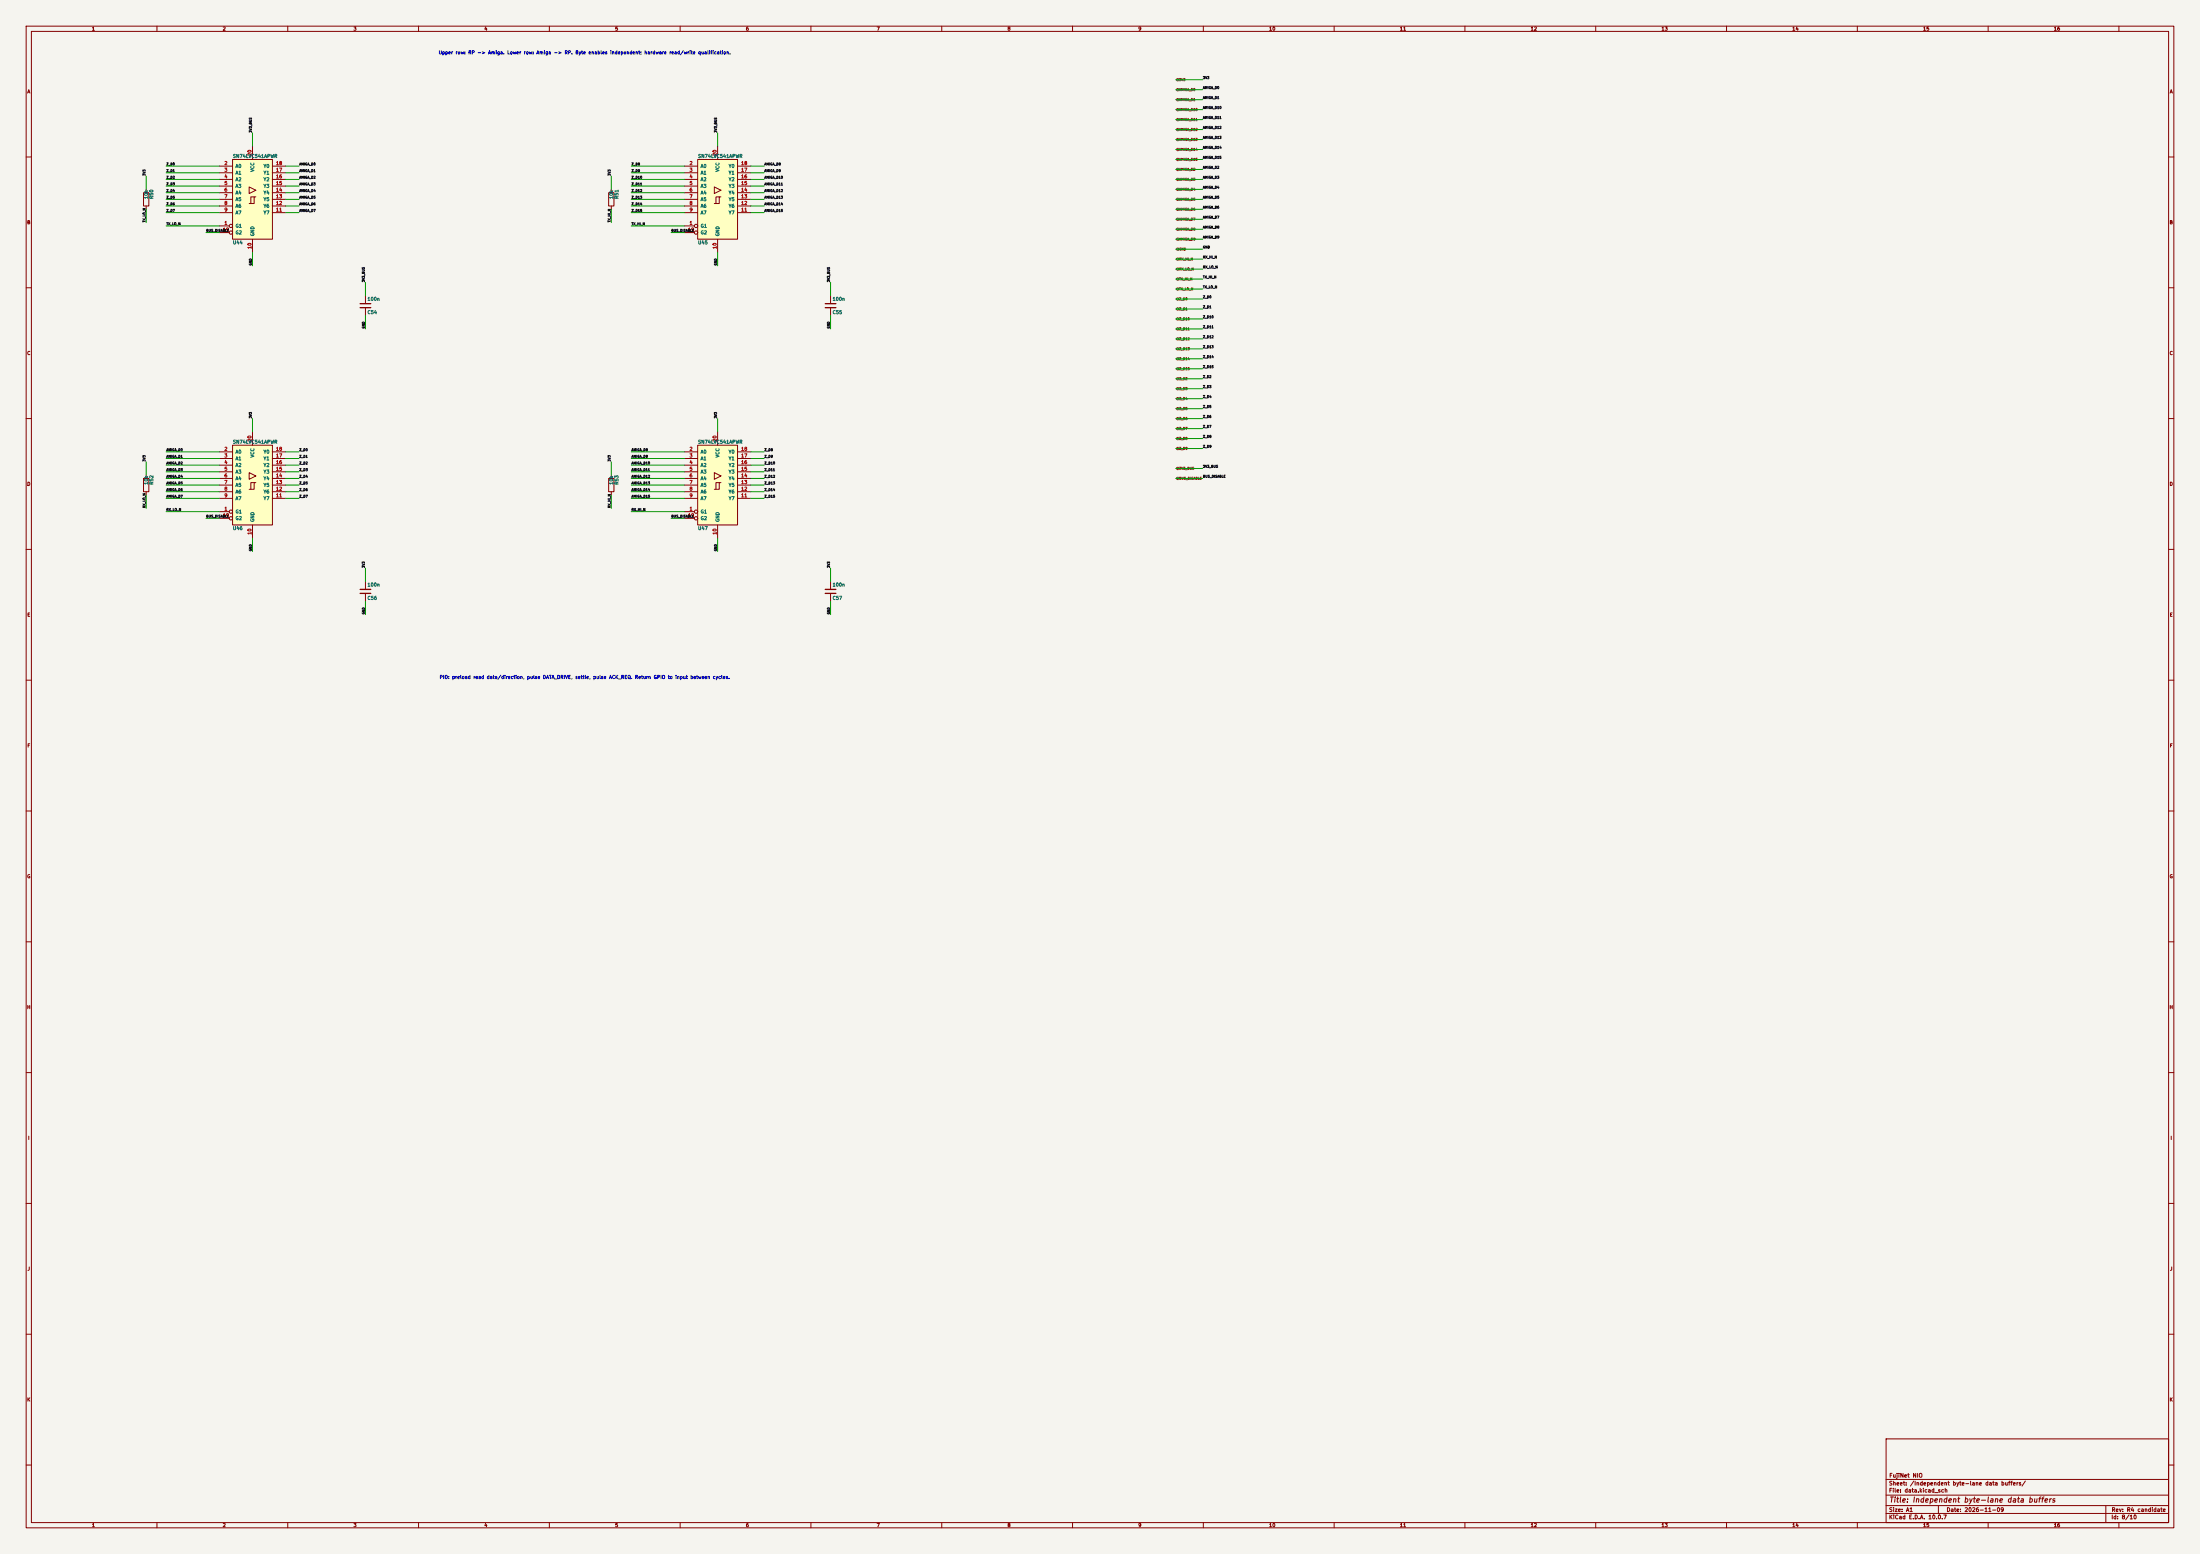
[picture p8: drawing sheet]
(kicad_sch
 (version 20250114)
 (generator "eeschema")
 (generator_version "9.0")
 (paper "A1")
 (title_block
  (title "Independent byte-lane data buffers")
  (date "2026-11-09")
  (rev "R4 candidate")
  (company "FujiNet NIO"))
 (lib_symbols
  (symbol "74xx:74LS541"
   (pin_names
    (offset 1.016)) (exclude_from_sim no) (in_bom yes) (on_board yes)
   (in_pos_files yes)
   (duplicate_pin_numbers_are_jumpers no)
   (property "Reference" "U" (at -7.62 16.51 0) (show_name no) (do_not_autoplace no) (effects (font (size 1.27 1.27))))
   (property "Value" "74LS541" (at -7.62 -16.51 0) (show_name no) (do_not_autoplace no) (effects (font (size 1.27 1.27))))
   (property "Footprint" "" (at 0 0 0) (show_name no) (do_not_autoplace no) (hide yes) (effects (font (size 1.27 1.27))))
   (property "Datasheet" "http://www.ti.com/lit/gpn/sn74LS541" (at 0 0 0) (show_name no) (do_not_autoplace no) (hide yes) (effects (font (size 1.27 1.27))))
   (property "Description" "8-bit Buffer/Line Driver 3-state outputs" (at 0 0 0) (show_name no) (do_not_autoplace no) (hide yes) (effects (font (size 1.27 1.27))))
   (property "ki_locked" "" (at 0 0 0) (show_name no) (do_not_autoplace no) (effects (font (size 1.27 1.27))))
   (symbol "74LS541_1_0"
    (polyline (pts (xy -1.27 -1.6002) (xy 0.635 -1.6002) (xy 0.635 0.9398) (xy 1.27 0.9398)) (stroke (width 0) (type default)) (fill (type none)))
    (polyline (pts (xy -0.635 -1.6002) (xy -0.635 0.9398) (xy 0.635 0.9398)) (stroke (width 0) (type default)) (fill (type none)))
    (polyline (pts (xy 1.27 3.4798) (xy -1.27 4.7498) (xy -1.27 2.2098) (xy 1.27 3.4798)) (stroke (width 0.1524) (type default)) (fill (type none)))
    (pin input inverted (at -12.7 -10.16 0) (length 5.08) (name "G1" (effects (font (size 1.27 1.27)))) (number "1" (effects (font (size 1.27 1.27)))))
    (pin input line (at -12.7 12.7 0) (length 5.08) (name "A0" (effects (font (size 1.27 1.27)))) (number "2" (effects (font (size 1.27 1.27)))))
    (pin input line (at -12.7 10.16 0) (length 5.08) (name "A1" (effects (font (size 1.27 1.27)))) (number "3" (effects (font (size 1.27 1.27)))))
    (pin input line (at -12.7 7.62 0) (length 5.08) (name "A2" (effects (font (size 1.27 1.27)))) (number "4" (effects (font (size 1.27 1.27)))))
    (pin input line (at -12.7 5.08 0) (length 5.08) (name "A3" (effects (font (size 1.27 1.27)))) (number "5" (effects (font (size 1.27 1.27)))))
    (pin input line (at -12.7 2.54 0) (length 5.08) (name "A4" (effects (font (size 1.27 1.27)))) (number "6" (effects (font (size 1.27 1.27)))))
    (pin input line (at -12.7 0 0) (length 5.08) (name "A5" (effects (font (size 1.27 1.27)))) (number "7" (effects (font (size 1.27 1.27)))))
    (pin input line (at -12.7 -2.54 0) (length 5.08) (name "A6" (effects (font (size 1.27 1.27)))) (number "8" (effects (font (size 1.27 1.27)))))
    (pin input line (at -12.7 -5.08 0) (length 5.08) (name "A7" (effects (font (size 1.27 1.27)))) (number "9" (effects (font (size 1.27 1.27)))))
    (pin power_in line (at 0 -20.32 90) (length 5.08) (name "GND" (effects (font (size 1.27 1.27)))) (number "10" (effects (font (size 1.27 1.27)))))
    (pin tri_state line (at 12.7 -5.08 180) (length 5.08) (name "Y7" (effects (font (size 1.27 1.27)))) (number "11" (effects (font (size 1.27 1.27)))))
    (pin tri_state line (at 12.7 -2.54 180) (length 5.08) (name "Y6" (effects (font (size 1.27 1.27)))) (number "12" (effects (font (size 1.27 1.27)))))
    (pin tri_state line (at 12.7 0 180) (length 5.08) (name "Y5" (effects (font (size 1.27 1.27)))) (number "13" (effects (font (size 1.27 1.27)))))
    (pin tri_state line (at 12.7 2.54 180) (length 5.08) (name "Y4" (effects (font (size 1.27 1.27)))) (number "14" (effects (font (size 1.27 1.27)))))
    (pin tri_state line (at 12.7 5.08 180) (length 5.08) (name "Y3" (effects (font (size 1.27 1.27)))) (number "15" (effects (font (size 1.27 1.27)))))
    (pin tri_state line (at 12.7 7.62 180) (length 5.08) (name "Y2" (effects (font (size 1.27 1.27)))) (number "16" (effects (font (size 1.27 1.27)))))
    (pin tri_state line (at 12.7 10.16 180) (length 5.08) (name "Y1" (effects (font (size 1.27 1.27)))) (number "17" (effects (font (size 1.27 1.27)))))
    (pin tri_state line (at 12.7 12.7 180) (length 5.08) (name "Y0" (effects (font (size 1.27 1.27)))) (number "18" (effects (font (size 1.27 1.27)))))
    (pin input inverted (at -12.7 -12.7 0) (length 5.08) (name "G2" (effects (font (size 1.27 1.27)))) (number "19" (effects (font (size 1.27 1.27)))))
    (pin power_in line (at 0 20.32 270) (length 5.08) (name "VCC" (effects (font (size 1.27 1.27)))) (number "20" (effects (font (size 1.27 1.27))))))
   (symbol "74LS541_1_1"
    (rectangle (start -7.62 15.24) (end 7.62 -15.24) (stroke (width 0.254) (type default)) (fill (type background))))
   (embedded_fonts no))
  (symbol "Device:C"
   (pin_numbers (hide yes))
   (pin_names
    (offset 0.254)) (exclude_from_sim no) (in_bom yes) (on_board yes)
   (in_pos_files yes)
   (duplicate_pin_numbers_are_jumpers no)
   (property "Reference" "C" (at 0.635 2.54 0) (show_name no) (do_not_autoplace no) (effects (font (size 1.27 1.27)) (justify left)))
   (property "Value" "C" (at 0.635 -2.54 0) (show_name no) (do_not_autoplace no) (effects (font (size 1.27 1.27)) (justify left)))
   (property "Footprint" "" (at 0.9652 -3.81 0) (show_name no) (do_not_autoplace no) (hide yes) (effects (font (size 1.27 1.27))))
   (property "Datasheet" "" (at 0 0 0) (show_name no) (do_not_autoplace no) (hide yes) (effects (font (size 1.27 1.27))))
   (property "Description" "Unpolarized capacitor" (at 0 0 0) (show_name no) (do_not_autoplace no) (hide yes) (effects (font (size 1.27 1.27))))
   (symbol "C_0_1"
    (polyline (pts (xy -2.032 0.762) (xy 2.032 0.762)) (stroke (width 0.508) (type default)) (fill (type none)))
    (polyline (pts (xy -2.032 -0.762) (xy 2.032 -0.762)) (stroke (width 0.508) (type default)) (fill (type none))))
   (symbol "C_1_1"
    (pin passive line (at 0 3.81 270) (length 2.794) (name "" (effects (font (size 1.27 1.27)))) (number "1" (effects (font (size 1.27 1.27)))))
    (pin passive line (at 0 -3.81 90) (length 2.794) (name "" (effects (font (size 1.27 1.27)))) (number "2" (effects (font (size 1.27 1.27))))))
   (embedded_fonts no))
  (symbol "Device:R"
   (pin_numbers (hide yes))
   (pin_names
    (offset 0)) (exclude_from_sim no) (in_bom yes) (on_board yes)
   (in_pos_files yes)
   (duplicate_pin_numbers_are_jumpers no)
   (property "Reference" "R" (at 2.032 0 90) (show_name no) (do_not_autoplace no) (effects (font (size 1.27 1.27))))
   (property "Value" "R" (at 0 0 90) (show_name no) (do_not_autoplace no) (effects (font (size 1.27 1.27))))
   (property "Footprint" "" (at -1.778 0 90) (show_name no) (do_not_autoplace no) (hide yes) (effects (font (size 1.27 1.27))))
   (property "Datasheet" "" (at 0 0 0) (show_name no) (do_not_autoplace no) (hide yes) (effects (font (size 1.27 1.27))))
   (property "Description" "Resistor" (at 0 0 0) (show_name no) (do_not_autoplace no) (hide yes) (effects (font (size 1.27 1.27))))
   (symbol "R_0_1"
    (rectangle (start -1.016 -2.54) (end 1.016 2.54) (stroke (width 0.254) (type default)) (fill (type none))))
   (symbol "R_1_1"
    (pin passive line (at 0 3.81 270) (length 1.27) (name "" (effects (font (size 1.27 1.27)))) (number "1" (effects (font (size 1.27 1.27)))))
    (pin passive line (at 0 -3.81 90) (length 1.27) (name "" (effects (font (size 1.27 1.27)))) (number "2" (effects (font (size 1.27 1.27))))))
   (embedded_fonts no)))
 (symbol
  (lib_id "74xx:74LS541")
  (at 96.52 76.2 0)
  (unit 1)
  (exclude_from_sim no)
  (in_bom yes)
  (on_board yes)
  (dnp no)
  (fields_autoplaced no)
  (property "Reference" "U44" (at 88.9 92.71 0.0000) (effects (font (size 1.27 1.27)) (justify left)))
  (property "Value" "SN74LVC541APWR" (at 88.9 59.69 0.0000) (effects (font (size 1.27 1.27)) (justify left)))
  (property "Footprint" "Package_SO:TSSOP-20_4.4x6.5mm_P0.65mm" (at 96.52 76.2 0.0000) (effects (font (size 1.27 1.27)) (hide yes)))
  (pin "1")
  (pin "2")
  (pin "3")
  (pin "4")
  (pin "5")
  (pin "6")
  (pin "7")
  (pin "8")
  (pin "9")
  (pin "10")
  (pin "11")
  (pin "12")
  (pin "13")
  (pin "14")
  (pin "15")
  (pin "16")
  (pin "17")
  (pin "18")
  (pin "19")
  (pin "20"))
 (symbol
  (lib_id "Device:C")
  (at 139.7 116.84 0)
  (unit 1)
  (exclude_from_sim no)
  (in_bom yes)
  (on_board yes)
  (dnp no)
  (fields_autoplaced no)
  (property "Reference" "C54" (at 140.335 119.38 0.0000) (effects (font (size 1.27 1.27)) (justify left)))
  (property "Value" "100n" (at 140.335 114.3 0.0000) (effects (font (size 1.27 1.27)) (justify left)))
  (property "Footprint" "Capacitor_SMD:C_0603_1608Metric" (at 140.6652 113.03 0.0000) (effects (font (size 1.27 1.27)) (hide yes)))
  (pin "1")
  (pin "2"))
 (symbol
  (lib_id "Device:R")
  (at 55.88 76.2 0)
  (unit 1)
  (exclude_from_sim no)
  (in_bom yes)
  (on_board yes)
  (dnp no)
  (fields_autoplaced no)
  (property "Reference" "R50" (at 57.912 76.2 90) (effects (font (size 1.27 1.27)) (justify left)))
  (property "Value" "10k" (at 55.88 76.2 90) (effects (font (size 1.27 1.27)) (justify left)))
  (property "Footprint" "Resistor_SMD:R_0603_1608Metric" (at 54.102 76.2 90) (effects (font (size 1.27 1.27)) (hide yes)))
  (pin "1")
  (pin "2"))
 (symbol
  (lib_id "74xx:74LS541")
  (at 274.32 76.2 0)
  (unit 1)
  (exclude_from_sim no)
  (in_bom yes)
  (on_board yes)
  (dnp no)
  (fields_autoplaced no)
  (property "Reference" "U45" (at 266.7 92.71 0.0000) (effects (font (size 1.27 1.27)) (justify left)))
  (property "Value" "SN74LVC541APWR" (at 266.7 59.69 0.0000) (effects (font (size 1.27 1.27)) (justify left)))
  (property "Footprint" "Package_SO:TSSOP-20_4.4x6.5mm_P0.65mm" (at 274.32 76.2 0.0000) (effects (font (size 1.27 1.27)) (hide yes)))
  (pin "1")
  (pin "2")
  (pin "3")
  (pin "4")
  (pin "5")
  (pin "6")
  (pin "7")
  (pin "8")
  (pin "9")
  (pin "10")
  (pin "11")
  (pin "12")
  (pin "13")
  (pin "14")
  (pin "15")
  (pin "16")
  (pin "17")
  (pin "18")
  (pin "19")
  (pin "20"))
 (symbol
  (lib_id "Device:C")
  (at 317.5 116.84 0)
  (unit 1)
  (exclude_from_sim no)
  (in_bom yes)
  (on_board yes)
  (dnp no)
  (fields_autoplaced no)
  (property "Reference" "C55" (at 318.135 119.38 0.0000) (effects (font (size 1.27 1.27)) (justify left)))
  (property "Value" "100n" (at 318.135 114.3 0.0000) (effects (font (size 1.27 1.27)) (justify left)))
  (property "Footprint" "Capacitor_SMD:C_0603_1608Metric" (at 318.4652 113.03 0.0000) (effects (font (size 1.27 1.27)) (hide yes)))
  (pin "1")
  (pin "2"))
 (symbol
  (lib_id "Device:R")
  (at 233.68 76.2 0)
  (unit 1)
  (exclude_from_sim no)
  (in_bom yes)
  (on_board yes)
  (dnp no)
  (fields_autoplaced no)
  (property "Reference" "R51" (at 235.712 76.2 90) (effects (font (size 1.27 1.27)) (justify left)))
  (property "Value" "10k" (at 233.68 76.2 90) (effects (font (size 1.27 1.27)) (justify left)))
  (property "Footprint" "Resistor_SMD:R_0603_1608Metric" (at 231.902 76.2 90) (effects (font (size 1.27 1.27)) (hide yes)))
  (pin "1")
  (pin "2"))
 (symbol
  (lib_id "74xx:74LS541")
  (at 96.52 185.42 0)
  (unit 1)
  (exclude_from_sim no)
  (in_bom yes)
  (on_board yes)
  (dnp no)
  (fields_autoplaced no)
  (property "Reference" "U46" (at 88.9 201.93 0.0000) (effects (font (size 1.27 1.27)) (justify left)))
  (property "Value" "SN74LVC541APWR" (at 88.9 168.91 0.0000) (effects (font (size 1.27 1.27)) (justify left)))
  (property "Footprint" "Package_SO:TSSOP-20_4.4x6.5mm_P0.65mm" (at 96.52 185.42 0.0000) (effects (font (size 1.27 1.27)) (hide yes)))
  (pin "1")
  (pin "2")
  (pin "3")
  (pin "4")
  (pin "5")
  (pin "6")
  (pin "7")
  (pin "8")
  (pin "9")
  (pin "10")
  (pin "11")
  (pin "12")
  (pin "13")
  (pin "14")
  (pin "15")
  (pin "16")
  (pin "17")
  (pin "18")
  (pin "19")
  (pin "20"))
 (symbol
  (lib_id "Device:C")
  (at 139.7 226.06 0)
  (unit 1)
  (exclude_from_sim no)
  (in_bom yes)
  (on_board yes)
  (dnp no)
  (fields_autoplaced no)
  (property "Reference" "C56" (at 140.335 228.6 0.0000) (effects (font (size 1.27 1.27)) (justify left)))
  (property "Value" "100n" (at 140.335 223.52 0.0000) (effects (font (size 1.27 1.27)) (justify left)))
  (property "Footprint" "Capacitor_SMD:C_0603_1608Metric" (at 140.6652 222.25 0.0000) (effects (font (size 1.27 1.27)) (hide yes)))
  (pin "1")
  (pin "2"))
 (symbol
  (lib_id "Device:R")
  (at 55.88 185.42 0)
  (unit 1)
  (exclude_from_sim no)
  (in_bom yes)
  (on_board yes)
  (dnp no)
  (fields_autoplaced no)
  (property "Reference" "R52" (at 57.912 185.42 90) (effects (font (size 1.27 1.27)) (justify left)))
  (property "Value" "10k" (at 55.88 185.42 90) (effects (font (size 1.27 1.27)) (justify left)))
  (property "Footprint" "Resistor_SMD:R_0603_1608Metric" (at 54.102 185.42 90) (effects (font (size 1.27 1.27)) (hide yes)))
  (pin "1")
  (pin "2"))
 (symbol
  (lib_id "74xx:74LS541")
  (at 274.32 185.42 0)
  (unit 1)
  (exclude_from_sim no)
  (in_bom yes)
  (on_board yes)
  (dnp no)
  (fields_autoplaced no)
  (property "Reference" "U47" (at 266.7 201.93 0.0000) (effects (font (size 1.27 1.27)) (justify left)))
  (property "Value" "SN74LVC541APWR" (at 266.7 168.91 0.0000) (effects (font (size 1.27 1.27)) (justify left)))
  (property "Footprint" "Package_SO:TSSOP-20_4.4x6.5mm_P0.65mm" (at 274.32 185.42 0.0000) (effects (font (size 1.27 1.27)) (hide yes)))
  (pin "1")
  (pin "2")
  (pin "3")
  (pin "4")
  (pin "5")
  (pin "6")
  (pin "7")
  (pin "8")
  (pin "9")
  (pin "10")
  (pin "11")
  (pin "12")
  (pin "13")
  (pin "14")
  (pin "15")
  (pin "16")
  (pin "17")
  (pin "18")
  (pin "19")
  (pin "20"))
 (symbol
  (lib_id "Device:C")
  (at 317.5 226.06 0)
  (unit 1)
  (exclude_from_sim no)
  (in_bom yes)
  (on_board yes)
  (dnp no)
  (fields_autoplaced no)
  (property "Reference" "C57" (at 318.135 228.6 0.0000) (effects (font (size 1.27 1.27)) (justify left)))
  (property "Value" "100n" (at 318.135 223.52 0.0000) (effects (font (size 1.27 1.27)) (justify left)))
  (property "Footprint" "Capacitor_SMD:C_0603_1608Metric" (at 318.4652 222.25 0.0000) (effects (font (size 1.27 1.27)) (hide yes)))
  (pin "1")
  (pin "2"))
 (symbol
  (lib_id "Device:R")
  (at 233.68 185.42 0)
  (unit 1)
  (exclude_from_sim no)
  (in_bom yes)
  (on_board yes)
  (dnp no)
  (fields_autoplaced no)
  (property "Reference" "R53" (at 235.712 185.42 90) (effects (font (size 1.27 1.27)) (justify left)))
  (property "Value" "10k" (at 233.68 185.42 90) (effects (font (size 1.27 1.27)) (justify left)))
  (property "Footprint" "Resistor_SMD:R_0603_1608Metric" (at 231.902 185.42 90) (effects (font (size 1.27 1.27)) (hide yes)))
  (pin "1")
  (pin "2"))
 (wire
  (pts (xy 83.82 86.36) (xy 63.5 86.36))
  (stroke (width 0) (type default)))
 (wire
  (pts (xy 83.82 63.5) (xy 63.5 63.5))
  (stroke (width 0) (type default)))
 (wire
  (pts (xy 83.82 66.04) (xy 63.5 66.04))
  (stroke (width 0) (type default)))
 (wire
  (pts (xy 83.82 68.58) (xy 63.5 68.58))
  (stroke (width 0) (type default)))
 (wire
  (pts (xy 83.82 71.12) (xy 63.5 71.12))
  (stroke (width 0) (type default)))
 (wire
  (pts (xy 83.82 73.66) (xy 63.5 73.66))
  (stroke (width 0) (type default)))
 (wire
  (pts (xy 83.82 76.2) (xy 63.5 76.2))
  (stroke (width 0) (type default)))
 (wire
  (pts (xy 83.82 78.74) (xy 63.5 78.74))
  (stroke (width 0) (type default)))
 (wire
  (pts (xy 83.82 81.28) (xy 63.5 81.28))
  (stroke (width 0) (type default)))
 (wire
  (pts (xy 96.52 96.52) (xy 96.52 101.6))
  (stroke (width 0) (type default)))
 (wire
  (pts (xy 109.22 81.28) (xy 114.3 81.28))
  (stroke (width 0) (type default)))
 (wire
  (pts (xy 109.22 78.74) (xy 114.3 78.74))
  (stroke (width 0) (type default)))
 (wire
  (pts (xy 109.22 76.2) (xy 114.3 76.2))
  (stroke (width 0) (type default)))
 (wire
  (pts (xy 109.22 73.66) (xy 114.3 73.66))
  (stroke (width 0) (type default)))
 (wire
  (pts (xy 109.22 71.12) (xy 114.3 71.12))
  (stroke (width 0) (type default)))
 (wire
  (pts (xy 109.22 68.58) (xy 114.3 68.58))
  (stroke (width 0) (type default)))
 (wire
  (pts (xy 109.22 66.04) (xy 114.3 66.04))
  (stroke (width 0) (type default)))
 (wire
  (pts (xy 109.22 63.5) (xy 114.3 63.5))
  (stroke (width 0) (type default)))
 (wire
  (pts (xy 139.7 120.65) (xy 139.7 125.73))
  (stroke (width 0) (type default)))
 (wire
  (pts (xy 55.88 72.39) (xy 55.88 67.31))
  (stroke (width 0) (type default)))
 (wire
  (pts (xy 55.88 80.01) (xy 55.88 85.09))
  (stroke (width 0) (type default)))
 (wire
  (pts (xy 261.62 86.36) (xy 241.3 86.36))
  (stroke (width 0) (type default)))
 (wire
  (pts (xy 261.62 63.5) (xy 241.3 63.5))
  (stroke (width 0) (type default)))
 (wire
  (pts (xy 261.62 66.04) (xy 241.3 66.04))
  (stroke (width 0) (type default)))
 (wire
  (pts (xy 261.62 68.58) (xy 241.3 68.58))
  (stroke (width 0) (type default)))
 (wire
  (pts (xy 261.62 71.12) (xy 241.3 71.12))
  (stroke (width 0) (type default)))
 (wire
  (pts (xy 261.62 73.66) (xy 241.3 73.66))
  (stroke (width 0) (type default)))
 (wire
  (pts (xy 261.62 76.2) (xy 241.3 76.2))
  (stroke (width 0) (type default)))
 (wire
  (pts (xy 261.62 78.74) (xy 241.3 78.74))
  (stroke (width 0) (type default)))
 (wire
  (pts (xy 261.62 81.28) (xy 241.3 81.28))
  (stroke (width 0) (type default)))
 (wire
  (pts (xy 274.32 96.52) (xy 274.32 101.6))
  (stroke (width 0) (type default)))
 (wire
  (pts (xy 287.02 81.28) (xy 292.1 81.28))
  (stroke (width 0) (type default)))
 (wire
  (pts (xy 287.02 78.74) (xy 292.1 78.74))
  (stroke (width 0) (type default)))
 (wire
  (pts (xy 287.02 76.2) (xy 292.1 76.2))
  (stroke (width 0) (type default)))
 (wire
  (pts (xy 287.02 73.66) (xy 292.1 73.66))
  (stroke (width 0) (type default)))
 (wire
  (pts (xy 287.02 71.12) (xy 292.1 71.12))
  (stroke (width 0) (type default)))
 (wire
  (pts (xy 287.02 68.58) (xy 292.1 68.58))
  (stroke (width 0) (type default)))
 (wire
  (pts (xy 287.02 66.04) (xy 292.1 66.04))
  (stroke (width 0) (type default)))
 (wire
  (pts (xy 287.02 63.5) (xy 292.1 63.5))
  (stroke (width 0) (type default)))
 (wire
  (pts (xy 317.5 120.65) (xy 317.5 125.73))
  (stroke (width 0) (type default)))
 (wire
  (pts (xy 233.68 72.39) (xy 233.68 67.31))
  (stroke (width 0) (type default)))
 (wire
  (pts (xy 233.68 80.01) (xy 233.68 85.09))
  (stroke (width 0) (type default)))
 (wire
  (pts (xy 83.82 195.58) (xy 63.5 195.58))
  (stroke (width 0) (type default)))
 (wire
  (pts (xy 83.82 172.72) (xy 63.5 172.72))
  (stroke (width 0) (type default)))
 (wire
  (pts (xy 83.82 175.26) (xy 63.5 175.26))
  (stroke (width 0) (type default)))
 (wire
  (pts (xy 83.82 177.8) (xy 63.5 177.8))
  (stroke (width 0) (type default)))
 (wire
  (pts (xy 83.82 180.34) (xy 63.5 180.34))
  (stroke (width 0) (type default)))
 (wire
  (pts (xy 83.82 182.88) (xy 63.5 182.88))
  (stroke (width 0) (type default)))
 (wire
  (pts (xy 83.82 185.42) (xy 63.5 185.42))
  (stroke (width 0) (type default)))
 (wire
  (pts (xy 83.82 187.96) (xy 63.5 187.96))
  (stroke (width 0) (type default)))
 (wire
  (pts (xy 83.82 190.5) (xy 63.5 190.5))
  (stroke (width 0) (type default)))
 (wire
  (pts (xy 96.52 205.74) (xy 96.52 210.82))
  (stroke (width 0) (type default)))
 (wire
  (pts (xy 109.22 190.5) (xy 114.3 190.5))
  (stroke (width 0) (type default)))
 (wire
  (pts (xy 109.22 187.96) (xy 114.3 187.96))
  (stroke (width 0) (type default)))
 (wire
  (pts (xy 109.22 185.42) (xy 114.3 185.42))
  (stroke (width 0) (type default)))
 (wire
  (pts (xy 109.22 182.88) (xy 114.3 182.88))
  (stroke (width 0) (type default)))
 (wire
  (pts (xy 109.22 180.34) (xy 114.3 180.34))
  (stroke (width 0) (type default)))
 (wire
  (pts (xy 109.22 177.8) (xy 114.3 177.8))
  (stroke (width 0) (type default)))
 (wire
  (pts (xy 109.22 175.26) (xy 114.3 175.26))
  (stroke (width 0) (type default)))
 (wire
  (pts (xy 109.22 172.72) (xy 114.3 172.72))
  (stroke (width 0) (type default)))
 (wire
  (pts (xy 96.52 165.1) (xy 96.52 160.02))
  (stroke (width 0) (type default)))
 (wire
  (pts (xy 139.7 222.25) (xy 139.7 217.17))
  (stroke (width 0) (type default)))
 (wire
  (pts (xy 139.7 229.87) (xy 139.7 234.95))
  (stroke (width 0) (type default)))
 (wire
  (pts (xy 55.88 181.61) (xy 55.88 176.53))
  (stroke (width 0) (type default)))
 (wire
  (pts (xy 55.88 189.23) (xy 55.88 194.31))
  (stroke (width 0) (type default)))
 (wire
  (pts (xy 261.62 195.58) (xy 241.3 195.58))
  (stroke (width 0) (type default)))
 (wire
  (pts (xy 261.62 172.72) (xy 241.3 172.72))
  (stroke (width 0) (type default)))
 (wire
  (pts (xy 261.62 175.26) (xy 241.3 175.26))
  (stroke (width 0) (type default)))
 (wire
  (pts (xy 261.62 177.8) (xy 241.3 177.8))
  (stroke (width 0) (type default)))
 (wire
  (pts (xy 261.62 180.34) (xy 241.3 180.34))
  (stroke (width 0) (type default)))
 (wire
  (pts (xy 261.62 182.88) (xy 241.3 182.88))
  (stroke (width 0) (type default)))
 (wire
  (pts (xy 261.62 185.42) (xy 241.3 185.42))
  (stroke (width 0) (type default)))
 (wire
  (pts (xy 261.62 187.96) (xy 241.3 187.96))
  (stroke (width 0) (type default)))
 (wire
  (pts (xy 261.62 190.5) (xy 241.3 190.5))
  (stroke (width 0) (type default)))
 (wire
  (pts (xy 274.32 205.74) (xy 274.32 210.82))
  (stroke (width 0) (type default)))
 (wire
  (pts (xy 287.02 190.5) (xy 292.1 190.5))
  (stroke (width 0) (type default)))
 (wire
  (pts (xy 287.02 187.96) (xy 292.1 187.96))
  (stroke (width 0) (type default)))
 (wire
  (pts (xy 287.02 185.42) (xy 292.1 185.42))
  (stroke (width 0) (type default)))
 (wire
  (pts (xy 287.02 182.88) (xy 292.1 182.88))
  (stroke (width 0) (type default)))
 (wire
  (pts (xy 287.02 180.34) (xy 292.1 180.34))
  (stroke (width 0) (type default)))
 (wire
  (pts (xy 287.02 177.8) (xy 292.1 177.8))
  (stroke (width 0) (type default)))
 (wire
  (pts (xy 287.02 175.26) (xy 292.1 175.26))
  (stroke (width 0) (type default)))
 (wire
  (pts (xy 287.02 172.72) (xy 292.1 172.72))
  (stroke (width 0) (type default)))
 (wire
  (pts (xy 274.32 165.1) (xy 274.32 160.02))
  (stroke (width 0) (type default)))
 (wire
  (pts (xy 317.5 222.25) (xy 317.5 217.17))
  (stroke (width 0) (type default)))
 (wire
  (pts (xy 317.5 229.87) (xy 317.5 234.95))
  (stroke (width 0) (type default)))
 (wire
  (pts (xy 233.68 181.61) (xy 233.68 176.53))
  (stroke (width 0) (type default)))
 (wire
  (pts (xy 233.68 189.23) (xy 233.68 194.31))
  (stroke (width 0) (type default)))
 (wire
  (pts (xy 449.58 30.48) (xy 459.74 30.48))
  (stroke (width 0) (type default)))
 (wire
  (pts (xy 449.58 34.29) (xy 459.74 34.29))
  (stroke (width 0) (type default)))
 (wire
  (pts (xy 449.58 38.1) (xy 459.74 38.1))
  (stroke (width 0) (type default)))
 (wire
  (pts (xy 449.58 41.91) (xy 459.74 41.91))
  (stroke (width 0) (type default)))
 (wire
  (pts (xy 449.58 45.72) (xy 459.74 45.72))
  (stroke (width 0) (type default)))
 (wire
  (pts (xy 449.58 49.53) (xy 459.74 49.53))
  (stroke (width 0) (type default)))
 (wire
  (pts (xy 449.58 53.34) (xy 459.74 53.34))
  (stroke (width 0) (type default)))
 (wire
  (pts (xy 449.58 57.15) (xy 459.74 57.15))
  (stroke (width 0) (type default)))
 (wire
  (pts (xy 449.58 60.96) (xy 459.74 60.96))
  (stroke (width 0) (type default)))
 (wire
  (pts (xy 449.58 64.77) (xy 459.74 64.77))
  (stroke (width 0) (type default)))
 (wire
  (pts (xy 449.58 68.58) (xy 459.74 68.58))
  (stroke (width 0) (type default)))
 (wire
  (pts (xy 449.58 72.39) (xy 459.74 72.39))
  (stroke (width 0) (type default)))
 (wire
  (pts (xy 449.58 76.2) (xy 459.74 76.2))
  (stroke (width 0) (type default)))
 (wire
  (pts (xy 449.58 80.01) (xy 459.74 80.01))
  (stroke (width 0) (type default)))
 (wire
  (pts (xy 449.58 83.82) (xy 459.74 83.82))
  (stroke (width 0) (type default)))
 (wire
  (pts (xy 449.58 87.63) (xy 459.74 87.63))
  (stroke (width 0) (type default)))
 (wire
  (pts (xy 449.58 91.44) (xy 459.74 91.44))
  (stroke (width 0) (type default)))
 (wire
  (pts (xy 449.58 95.25) (xy 459.74 95.25))
  (stroke (width 0) (type default)))
 (wire
  (pts (xy 449.58 99.06) (xy 459.74 99.06))
  (stroke (width 0) (type default)))
 (wire
  (pts (xy 449.58 102.87) (xy 459.74 102.87))
  (stroke (width 0) (type default)))
 (wire
  (pts (xy 449.58 106.68) (xy 459.74 106.68))
  (stroke (width 0) (type default)))
 (wire
  (pts (xy 449.58 110.49) (xy 459.74 110.49))
  (stroke (width 0) (type default)))
 (wire
  (pts (xy 449.58 114.3) (xy 459.74 114.3))
  (stroke (width 0) (type default)))
 (wire
  (pts (xy 449.58 118.11) (xy 459.74 118.11))
  (stroke (width 0) (type default)))
 (wire
  (pts (xy 449.58 121.92) (xy 459.74 121.92))
  (stroke (width 0) (type default)))
 (wire
  (pts (xy 449.58 125.73) (xy 459.74 125.73))
  (stroke (width 0) (type default)))
 (wire
  (pts (xy 449.58 129.54) (xy 459.74 129.54))
  (stroke (width 0) (type default)))
 (wire
  (pts (xy 449.58 133.35) (xy 459.74 133.35))
  (stroke (width 0) (type default)))
 (wire
  (pts (xy 449.58 137.16) (xy 459.74 137.16))
  (stroke (width 0) (type default)))
 (wire
  (pts (xy 449.58 140.97) (xy 459.74 140.97))
  (stroke (width 0) (type default)))
 (wire
  (pts (xy 449.58 144.78) (xy 459.74 144.78))
  (stroke (width 0) (type default)))
 (wire
  (pts (xy 449.58 148.59) (xy 459.74 148.59))
  (stroke (width 0) (type default)))
 (wire
  (pts (xy 449.58 152.4) (xy 459.74 152.4))
  (stroke (width 0) (type default)))
 (wire
  (pts (xy 449.58 156.21) (xy 459.74 156.21))
  (stroke (width 0) (type default)))
 (wire
  (pts (xy 449.58 160.02) (xy 459.74 160.02))
  (stroke (width 0) (type default)))
 (wire
  (pts (xy 449.58 163.83) (xy 459.74 163.83))
  (stroke (width 0) (type default)))
 (wire
  (pts (xy 449.58 167.64) (xy 459.74 167.64))
  (stroke (width 0) (type default)))
 (wire
  (pts (xy 449.58 171.45) (xy 459.74 171.45))
  (stroke (width 0) (type default)))
 (wire
  (pts (xy 96.52 55.88) (xy 96.52 50.8))
  (stroke (width 0) (type default)))
 (wire
  (pts (xy 274.32 55.88) (xy 274.32 50.8))
  (stroke (width 0) (type default)))
 (wire
  (pts (xy 139.7 113.03) (xy 139.7 107.95))
  (stroke (width 0) (type default)))
 (wire
  (pts (xy 317.5 113.03) (xy 317.5 107.95))
  (stroke (width 0) (type default)))
 (wire
  (pts (xy 83.82 88.9) (xy 78.74 88.9))
  (stroke (width 0) (type default)))
 (wire
  (pts (xy 261.62 88.9) (xy 256.54 88.9))
  (stroke (width 0) (type default)))
 (wire
  (pts (xy 83.82 198.12) (xy 78.74 198.12))
  (stroke (width 0) (type default)))
 (wire
  (pts (xy 261.62 198.12) (xy 256.54 198.12))
  (stroke (width 0) (type default)))
 (wire
  (pts (xy 449.58 179.07) (xy 459.74 179.07))
  (stroke (width 0) (type default)))
 (wire
  (pts (xy 449.58 182.88) (xy 459.74 182.88))
  (stroke (width 0) (type default)))
 (label "TX_LO_N"
  (at 63.5 86.36 0.0000)
  (effects (font (size 0.889 0.889)) (justify left bottom)))
 (label "Z_D0"
  (at 63.5 63.5 0.0000)
  (effects (font (size 0.889 0.889)) (justify left bottom)))
 (label "Z_D1"
  (at 63.5 66.04 0.0000)
  (effects (font (size 0.889 0.889)) (justify left bottom)))
 (label "Z_D2"
  (at 63.5 68.58 0.0000)
  (effects (font (size 0.889 0.889)) (justify left bottom)))
 (label "Z_D3"
  (at 63.5 71.12 0.0000)
  (effects (font (size 0.889 0.889)) (justify left bottom)))
 (label "Z_D4"
  (at 63.5 73.66 0.0000)
  (effects (font (size 0.889 0.889)) (justify left bottom)))
 (label "Z_D5"
  (at 63.5 76.2 0.0000)
  (effects (font (size 0.889 0.889)) (justify left bottom)))
 (label "Z_D6"
  (at 63.5 78.74 0.0000)
  (effects (font (size 0.889 0.889)) (justify left bottom)))
 (label "Z_D7"
  (at 63.5 81.28 0.0000)
  (effects (font (size 0.889 0.889)) (justify left bottom)))
 (label "GND"
  (at 96.52 101.6 90)
  (effects (font (size 0.889 0.889)) (justify left bottom)))
 (label "AMIGA_D7"
  (at 114.3 81.28 0.0000)
  (effects (font (size 0.889 0.889)) (justify left bottom)))
 (label "AMIGA_D6"
  (at 114.3 78.74 0.0000)
  (effects (font (size 0.889 0.889)) (justify left bottom)))
 (label "AMIGA_D5"
  (at 114.3 76.2 0.0000)
  (effects (font (size 0.889 0.889)) (justify left bottom)))
 (label "AMIGA_D4"
  (at 114.3 73.66 0.0000)
  (effects (font (size 0.889 0.889)) (justify left bottom)))
 (label "AMIGA_D3"
  (at 114.3 71.12 0.0000)
  (effects (font (size 0.889 0.889)) (justify left bottom)))
 (label "AMIGA_D2"
  (at 114.3 68.58 0.0000)
  (effects (font (size 0.889 0.889)) (justify left bottom)))
 (label "AMIGA_D1"
  (at 114.3 66.04 0.0000)
  (effects (font (size 0.889 0.889)) (justify left bottom)))
 (label "AMIGA_D0"
  (at 114.3 63.5 0.0000)
  (effects (font (size 0.889 0.889)) (justify left bottom)))
 (label "GND"
  (at 139.7 125.73 90)
  (effects (font (size 0.889 0.889)) (justify left bottom)))
 (label "3V3"
  (at 55.88 67.31 90)
  (effects (font (size 0.889 0.889)) (justify left bottom)))
 (label "TX_LO_N"
  (at 55.88 85.09 90)
  (effects (font (size 0.889 0.889)) (justify left bottom)))
 (label "TX_HI_N"
  (at 241.3 86.36 0.0000)
  (effects (font (size 0.889 0.889)) (justify left bottom)))
 (label "Z_D8"
  (at 241.3 63.5 0.0000)
  (effects (font (size 0.889 0.889)) (justify left bottom)))
 (label "Z_D9"
  (at 241.3 66.04 0.0000)
  (effects (font (size 0.889 0.889)) (justify left bottom)))
 (label "Z_D10"
  (at 241.3 68.58 0.0000)
  (effects (font (size 0.889 0.889)) (justify left bottom)))
 (label "Z_D11"
  (at 241.3 71.12 0.0000)
  (effects (font (size 0.889 0.889)) (justify left bottom)))
 (label "Z_D12"
  (at 241.3 73.66 0.0000)
  (effects (font (size 0.889 0.889)) (justify left bottom)))
 (label "Z_D13"
  (at 241.3 76.2 0.0000)
  (effects (font (size 0.889 0.889)) (justify left bottom)))
 (label "Z_D14"
  (at 241.3 78.74 0.0000)
  (effects (font (size 0.889 0.889)) (justify left bottom)))
 (label "Z_D15"
  (at 241.3 81.28 0.0000)
  (effects (font (size 0.889 0.889)) (justify left bottom)))
 (label "GND"
  (at 274.32 101.6 90)
  (effects (font (size 0.889 0.889)) (justify left bottom)))
 (label "AMIGA_D15"
  (at 292.1 81.28 0.0000)
  (effects (font (size 0.889 0.889)) (justify left bottom)))
 (label "AMIGA_D14"
  (at 292.1 78.74 0.0000)
  (effects (font (size 0.889 0.889)) (justify left bottom)))
 (label "AMIGA_D13"
  (at 292.1 76.2 0.0000)
  (effects (font (size 0.889 0.889)) (justify left bottom)))
 (label "AMIGA_D12"
  (at 292.1 73.66 0.0000)
  (effects (font (size 0.889 0.889)) (justify left bottom)))
 (label "AMIGA_D11"
  (at 292.1 71.12 0.0000)
  (effects (font (size 0.889 0.889)) (justify left bottom)))
 (label "AMIGA_D10"
  (at 292.1 68.58 0.0000)
  (effects (font (size 0.889 0.889)) (justify left bottom)))
 (label "AMIGA_D9"
  (at 292.1 66.04 0.0000)
  (effects (font (size 0.889 0.889)) (justify left bottom)))
 (label "AMIGA_D8"
  (at 292.1 63.5 0.0000)
  (effects (font (size 0.889 0.889)) (justify left bottom)))
 (label "GND"
  (at 317.5 125.73 90)
  (effects (font (size 0.889 0.889)) (justify left bottom)))
 (label "3V3"
  (at 233.68 67.31 90)
  (effects (font (size 0.889 0.889)) (justify left bottom)))
 (label "TX_HI_N"
  (at 233.68 85.09 90)
  (effects (font (size 0.889 0.889)) (justify left bottom)))
 (label "RX_LO_N"
  (at 63.5 195.58 0.0000)
  (effects (font (size 0.889 0.889)) (justify left bottom)))
 (label "AMIGA_D0"
  (at 63.5 172.72 0.0000)
  (effects (font (size 0.889 0.889)) (justify left bottom)))
 (label "AMIGA_D1"
  (at 63.5 175.26 0.0000)
  (effects (font (size 0.889 0.889)) (justify left bottom)))
 (label "AMIGA_D2"
  (at 63.5 177.8 0.0000)
  (effects (font (size 0.889 0.889)) (justify left bottom)))
 (label "AMIGA_D3"
  (at 63.5 180.34 0.0000)
  (effects (font (size 0.889 0.889)) (justify left bottom)))
 (label "AMIGA_D4"
  (at 63.5 182.88 0.0000)
  (effects (font (size 0.889 0.889)) (justify left bottom)))
 (label "AMIGA_D5"
  (at 63.5 185.42 0.0000)
  (effects (font (size 0.889 0.889)) (justify left bottom)))
 (label "AMIGA_D6"
  (at 63.5 187.96 0.0000)
  (effects (font (size 0.889 0.889)) (justify left bottom)))
 (label "AMIGA_D7"
  (at 63.5 190.5 0.0000)
  (effects (font (size 0.889 0.889)) (justify left bottom)))
 (label "GND"
  (at 96.52 210.82 90)
  (effects (font (size 0.889 0.889)) (justify left bottom)))
 (label "Z_D7"
  (at 114.3 190.5 0.0000)
  (effects (font (size 0.889 0.889)) (justify left bottom)))
 (label "Z_D6"
  (at 114.3 187.96 0.0000)
  (effects (font (size 0.889 0.889)) (justify left bottom)))
 (label "Z_D5"
  (at 114.3 185.42 0.0000)
  (effects (font (size 0.889 0.889)) (justify left bottom)))
 (label "Z_D4"
  (at 114.3 182.88 0.0000)
  (effects (font (size 0.889 0.889)) (justify left bottom)))
 (label "Z_D3"
  (at 114.3 180.34 0.0000)
  (effects (font (size 0.889 0.889)) (justify left bottom)))
 (label "Z_D2"
  (at 114.3 177.8 0.0000)
  (effects (font (size 0.889 0.889)) (justify left bottom)))
 (label "Z_D1"
  (at 114.3 175.26 0.0000)
  (effects (font (size 0.889 0.889)) (justify left bottom)))
 (label "Z_D0"
  (at 114.3 172.72 0.0000)
  (effects (font (size 0.889 0.889)) (justify left bottom)))
 (label "3V3"
  (at 96.52 160.02 90)
  (effects (font (size 0.889 0.889)) (justify left bottom)))
 (label "3V3"
  (at 139.7 217.17 90)
  (effects (font (size 0.889 0.889)) (justify left bottom)))
 (label "GND"
  (at 139.7 234.95 90)
  (effects (font (size 0.889 0.889)) (justify left bottom)))
 (label "3V3"
  (at 55.88 176.53 90)
  (effects (font (size 0.889 0.889)) (justify left bottom)))
 (label "RX_LO_N"
  (at 55.88 194.31 90)
  (effects (font (size 0.889 0.889)) (justify left bottom)))
 (label "RX_HI_N"
  (at 241.3 195.58 0.0000)
  (effects (font (size 0.889 0.889)) (justify left bottom)))
 (label "AMIGA_D8"
  (at 241.3 172.72 0.0000)
  (effects (font (size 0.889 0.889)) (justify left bottom)))
 (label "AMIGA_D9"
  (at 241.3 175.26 0.0000)
  (effects (font (size 0.889 0.889)) (justify left bottom)))
 (label "AMIGA_D10"
  (at 241.3 177.8 0.0000)
  (effects (font (size 0.889 0.889)) (justify left bottom)))
 (label "AMIGA_D11"
  (at 241.3 180.34 0.0000)
  (effects (font (size 0.889 0.889)) (justify left bottom)))
 (label "AMIGA_D12"
  (at 241.3 182.88 0.0000)
  (effects (font (size 0.889 0.889)) (justify left bottom)))
 (label "AMIGA_D13"
  (at 241.3 185.42 0.0000)
  (effects (font (size 0.889 0.889)) (justify left bottom)))
 (label "AMIGA_D14"
  (at 241.3 187.96 0.0000)
  (effects (font (size 0.889 0.889)) (justify left bottom)))
 (label "AMIGA_D15"
  (at 241.3 190.5 0.0000)
  (effects (font (size 0.889 0.889)) (justify left bottom)))
 (label "GND"
  (at 274.32 210.82 90)
  (effects (font (size 0.889 0.889)) (justify left bottom)))
 (label "Z_D15"
  (at 292.1 190.5 0.0000)
  (effects (font (size 0.889 0.889)) (justify left bottom)))
 (label "Z_D14"
  (at 292.1 187.96 0.0000)
  (effects (font (size 0.889 0.889)) (justify left bottom)))
 (label "Z_D13"
  (at 292.1 185.42 0.0000)
  (effects (font (size 0.889 0.889)) (justify left bottom)))
 (label "Z_D12"
  (at 292.1 182.88 0.0000)
  (effects (font (size 0.889 0.889)) (justify left bottom)))
 (label "Z_D11"
  (at 292.1 180.34 0.0000)
  (effects (font (size 0.889 0.889)) (justify left bottom)))
 (label "Z_D10"
  (at 292.1 177.8 0.0000)
  (effects (font (size 0.889 0.889)) (justify left bottom)))
 (label "Z_D9"
  (at 292.1 175.26 0.0000)
  (effects (font (size 0.889 0.889)) (justify left bottom)))
 (label "Z_D8"
  (at 292.1 172.72 0.0000)
  (effects (font (size 0.889 0.889)) (justify left bottom)))
 (label "3V3"
  (at 274.32 160.02 90)
  (effects (font (size 0.889 0.889)) (justify left bottom)))
 (label "3V3"
  (at 317.5 217.17 90)
  (effects (font (size 0.889 0.889)) (justify left bottom)))
 (label "GND"
  (at 317.5 234.95 90)
  (effects (font (size 0.889 0.889)) (justify left bottom)))
 (label "3V3"
  (at 233.68 176.53 90)
  (effects (font (size 0.889 0.889)) (justify left bottom)))
 (label "RX_HI_N"
  (at 233.68 194.31 90)
  (effects (font (size 0.889 0.889)) (justify left bottom)))
 (label "3V3"
  (at 459.74 30.48 0.0000)
  (effects (font (size 0.889 0.889)) (justify left bottom)))
 (label "AMIGA_D0"
  (at 459.74 34.29 0.0000)
  (effects (font (size 0.889 0.889)) (justify left bottom)))
 (label "AMIGA_D1"
  (at 459.74 38.1 0.0000)
  (effects (font (size 0.889 0.889)) (justify left bottom)))
 (label "AMIGA_D10"
  (at 459.74 41.91 0.0000)
  (effects (font (size 0.889 0.889)) (justify left bottom)))
 (label "AMIGA_D11"
  (at 459.74 45.72 0.0000)
  (effects (font (size 0.889 0.889)) (justify left bottom)))
 (label "AMIGA_D12"
  (at 459.74 49.53 0.0000)
  (effects (font (size 0.889 0.889)) (justify left bottom)))
 (label "AMIGA_D13"
  (at 459.74 53.34 0.0000)
  (effects (font (size 0.889 0.889)) (justify left bottom)))
 (label "AMIGA_D14"
  (at 459.74 57.15 0.0000)
  (effects (font (size 0.889 0.889)) (justify left bottom)))
 (label "AMIGA_D15"
  (at 459.74 60.96 0.0000)
  (effects (font (size 0.889 0.889)) (justify left bottom)))
 (label "AMIGA_D2"
  (at 459.74 64.77 0.0000)
  (effects (font (size 0.889 0.889)) (justify left bottom)))
 (label "AMIGA_D3"
  (at 459.74 68.58 0.0000)
  (effects (font (size 0.889 0.889)) (justify left bottom)))
 (label "AMIGA_D4"
  (at 459.74 72.39 0.0000)
  (effects (font (size 0.889 0.889)) (justify left bottom)))
 (label "AMIGA_D5"
  (at 459.74 76.2 0.0000)
  (effects (font (size 0.889 0.889)) (justify left bottom)))
 (label "AMIGA_D6"
  (at 459.74 80.01 0.0000)
  (effects (font (size 0.889 0.889)) (justify left bottom)))
 (label "AMIGA_D7"
  (at 459.74 83.82 0.0000)
  (effects (font (size 0.889 0.889)) (justify left bottom)))
 (label "AMIGA_D8"
  (at 459.74 87.63 0.0000)
  (effects (font (size 0.889 0.889)) (justify left bottom)))
 (label "AMIGA_D9"
  (at 459.74 91.44 0.0000)
  (effects (font (size 0.889 0.889)) (justify left bottom)))
 (label "GND"
  (at 459.74 95.25 0.0000)
  (effects (font (size 0.889 0.889)) (justify left bottom)))
 (label "RX_HI_N"
  (at 459.74 99.06 0.0000)
  (effects (font (size 0.889 0.889)) (justify left bottom)))
 (label "RX_LO_N"
  (at 459.74 102.87 0.0000)
  (effects (font (size 0.889 0.889)) (justify left bottom)))
 (label "TX_HI_N"
  (at 459.74 106.68 0.0000)
  (effects (font (size 0.889 0.889)) (justify left bottom)))
 (label "TX_LO_N"
  (at 459.74 110.49 0.0000)
  (effects (font (size 0.889 0.889)) (justify left bottom)))
 (label "Z_D0"
  (at 459.74 114.3 0.0000)
  (effects (font (size 0.889 0.889)) (justify left bottom)))
 (label "Z_D1"
  (at 459.74 118.11 0.0000)
  (effects (font (size 0.889 0.889)) (justify left bottom)))
 (label "Z_D10"
  (at 459.74 121.92 0.0000)
  (effects (font (size 0.889 0.889)) (justify left bottom)))
 (label "Z_D11"
  (at 459.74 125.73 0.0000)
  (effects (font (size 0.889 0.889)) (justify left bottom)))
 (label "Z_D12"
  (at 459.74 129.54 0.0000)
  (effects (font (size 0.889 0.889)) (justify left bottom)))
 (label "Z_D13"
  (at 459.74 133.35 0.0000)
  (effects (font (size 0.889 0.889)) (justify left bottom)))
 (label "Z_D14"
  (at 459.74 137.16 0.0000)
  (effects (font (size 0.889 0.889)) (justify left bottom)))
 (label "Z_D15"
  (at 459.74 140.97 0.0000)
  (effects (font (size 0.889 0.889)) (justify left bottom)))
 (label "Z_D2"
  (at 459.74 144.78 0.0000)
  (effects (font (size 0.889 0.889)) (justify left bottom)))
 (label "Z_D3"
  (at 459.74 148.59 0.0000)
  (effects (font (size 0.889 0.889)) (justify left bottom)))
 (label "Z_D4"
  (at 459.74 152.4 0.0000)
  (effects (font (size 0.889 0.889)) (justify left bottom)))
 (label "Z_D5"
  (at 459.74 156.21 0.0000)
  (effects (font (size 0.889 0.889)) (justify left bottom)))
 (label "Z_D6"
  (at 459.74 160.02 0.0000)
  (effects (font (size 0.889 0.889)) (justify left bottom)))
 (label "Z_D7"
  (at 459.74 163.83 0.0000)
  (effects (font (size 0.889 0.889)) (justify left bottom)))
 (label "Z_D8"
  (at 459.74 167.64 0.0000)
  (effects (font (size 0.889 0.889)) (justify left bottom)))
 (label "Z_D9"
  (at 459.74 171.45 0.0000)
  (effects (font (size 0.889 0.889)) (justify left bottom)))
 (label "3V3_BUS"
  (at 96.52 50.8 90)
  (effects (font (size 0.889 0.889)) (justify left bottom)))
 (label "3V3_BUS"
  (at 274.32 50.8 90)
  (effects (font (size 0.889 0.889)) (justify left bottom)))
 (label "3V3_BUS"
  (at 139.7 107.95 90)
  (effects (font (size 0.889 0.889)) (justify left bottom)))
 (label "3V3_BUS"
  (at 317.5 107.95 90)
  (effects (font (size 0.889 0.889)) (justify left bottom)))
 (label "BUS_DISABLE"
  (at 78.74 88.9 0.0000)
  (effects (font (size 0.889 0.889)) (justify left bottom)))
 (label "BUS_DISABLE"
  (at 256.54 88.9 0.0000)
  (effects (font (size 0.889 0.889)) (justify left bottom)))
 (label "BUS_DISABLE"
  (at 78.74 198.12 0.0000)
  (effects (font (size 0.889 0.889)) (justify left bottom)))
 (label "BUS_DISABLE"
  (at 256.54 198.12 0.0000)
  (effects (font (size 0.889 0.889)) (justify left bottom)))
 (label "3V3_BUS"
  (at 459.74 179.07 0.0000)
  (effects (font (size 0.889 0.889)) (justify left bottom)))
 (label "BUS_DISABLE"
  (at 459.74 182.88 0.0000)
  (effects (font (size 0.889 0.889)) (justify left bottom)))
 (hierarchical_label "3V3"
  (shape input)
  (at 449.58 30.48 0.0000)
  (effects (font (size 0.889 0.889)) (justify left)))
 (hierarchical_label "AMIGA_D0"
  (shape input)
  (at 449.58 34.29 0.0000)
  (effects (font (size 0.889 0.889)) (justify left)))
 (hierarchical_label "AMIGA_D1"
  (shape input)
  (at 449.58 38.1 0.0000)
  (effects (font (size 0.889 0.889)) (justify left)))
 (hierarchical_label "AMIGA_D10"
  (shape input)
  (at 449.58 41.91 0.0000)
  (effects (font (size 0.889 0.889)) (justify left)))
 (hierarchical_label "AMIGA_D11"
  (shape input)
  (at 449.58 45.72 0.0000)
  (effects (font (size 0.889 0.889)) (justify left)))
 (hierarchical_label "AMIGA_D12"
  (shape input)
  (at 449.58 49.53 0.0000)
  (effects (font (size 0.889 0.889)) (justify left)))
 (hierarchical_label "AMIGA_D13"
  (shape input)
  (at 449.58 53.34 0.0000)
  (effects (font (size 0.889 0.889)) (justify left)))
 (hierarchical_label "AMIGA_D14"
  (shape input)
  (at 449.58 57.15 0.0000)
  (effects (font (size 0.889 0.889)) (justify left)))
 (hierarchical_label "AMIGA_D15"
  (shape input)
  (at 449.58 60.96 0.0000)
  (effects (font (size 0.889 0.889)) (justify left)))
 (hierarchical_label "AMIGA_D2"
  (shape input)
  (at 449.58 64.77 0.0000)
  (effects (font (size 0.889 0.889)) (justify left)))
 (hierarchical_label "AMIGA_D3"
  (shape input)
  (at 449.58 68.58 0.0000)
  (effects (font (size 0.889 0.889)) (justify left)))
 (hierarchical_label "AMIGA_D4"
  (shape input)
  (at 449.58 72.39 0.0000)
  (effects (font (size 0.889 0.889)) (justify left)))
 (hierarchical_label "AMIGA_D5"
  (shape input)
  (at 449.58 76.2 0.0000)
  (effects (font (size 0.889 0.889)) (justify left)))
 (hierarchical_label "AMIGA_D6"
  (shape input)
  (at 449.58 80.01 0.0000)
  (effects (font (size 0.889 0.889)) (justify left)))
 (hierarchical_label "AMIGA_D7"
  (shape input)
  (at 449.58 83.82 0.0000)
  (effects (font (size 0.889 0.889)) (justify left)))
 (hierarchical_label "AMIGA_D8"
  (shape input)
  (at 449.58 87.63 0.0000)
  (effects (font (size 0.889 0.889)) (justify left)))
 (hierarchical_label "AMIGA_D9"
  (shape input)
  (at 449.58 91.44 0.0000)
  (effects (font (size 0.889 0.889)) (justify left)))
 (hierarchical_label "GND"
  (shape input)
  (at 449.58 95.25 0.0000)
  (effects (font (size 0.889 0.889)) (justify left)))
 (hierarchical_label "RX_HI_N"
  (shape input)
  (at 449.58 99.06 0.0000)
  (effects (font (size 0.889 0.889)) (justify left)))
 (hierarchical_label "RX_LO_N"
  (shape input)
  (at 449.58 102.87 0.0000)
  (effects (font (size 0.889 0.889)) (justify left)))
 (hierarchical_label "TX_HI_N"
  (shape input)
  (at 449.58 106.68 0.0000)
  (effects (font (size 0.889 0.889)) (justify left)))
 (hierarchical_label "TX_LO_N"
  (shape input)
  (at 449.58 110.49 0.0000)
  (effects (font (size 0.889 0.889)) (justify left)))
 (hierarchical_label "Z_D0"
  (shape input)
  (at 449.58 114.3 0.0000)
  (effects (font (size 0.889 0.889)) (justify left)))
 (hierarchical_label "Z_D1"
  (shape input)
  (at 449.58 118.11 0.0000)
  (effects (font (size 0.889 0.889)) (justify left)))
 (hierarchical_label "Z_D10"
  (shape input)
  (at 449.58 121.92 0.0000)
  (effects (font (size 0.889 0.889)) (justify left)))
 (hierarchical_label "Z_D11"
  (shape input)
  (at 449.58 125.73 0.0000)
  (effects (font (size 0.889 0.889)) (justify left)))
 (hierarchical_label "Z_D12"
  (shape input)
  (at 449.58 129.54 0.0000)
  (effects (font (size 0.889 0.889)) (justify left)))
 (hierarchical_label "Z_D13"
  (shape input)
  (at 449.58 133.35 0.0000)
  (effects (font (size 0.889 0.889)) (justify left)))
 (hierarchical_label "Z_D14"
  (shape input)
  (at 449.58 137.16 0.0000)
  (effects (font (size 0.889 0.889)) (justify left)))
 (hierarchical_label "Z_D15"
  (shape input)
  (at 449.58 140.97 0.0000)
  (effects (font (size 0.889 0.889)) (justify left)))
 (hierarchical_label "Z_D2"
  (shape input)
  (at 449.58 144.78 0.0000)
  (effects (font (size 0.889 0.889)) (justify left)))
 (hierarchical_label "Z_D3"
  (shape input)
  (at 449.58 148.59 0.0000)
  (effects (font (size 0.889 0.889)) (justify left)))
 (hierarchical_label "Z_D4"
  (shape input)
  (at 449.58 152.4 0.0000)
  (effects (font (size 0.889 0.889)) (justify left)))
 (hierarchical_label "Z_D5"
  (shape input)
  (at 449.58 156.21 0.0000)
  (effects (font (size 0.889 0.889)) (justify left)))
 (hierarchical_label "Z_D6"
  (shape input)
  (at 449.58 160.02 0.0000)
  (effects (font (size 0.889 0.889)) (justify left)))
 (hierarchical_label "Z_D7"
  (shape input)
  (at 449.58 163.83 0.0000)
  (effects (font (size 0.889 0.889)) (justify left)))
 (hierarchical_label "Z_D8"
  (shape input)
  (at 449.58 167.64 0.0000)
  (effects (font (size 0.889 0.889)) (justify left)))
 (hierarchical_label "Z_D9"
  (shape input)
  (at 449.58 171.45 0.0000)
  (effects (font (size 0.889 0.889)) (justify left)))
 (hierarchical_label "3V3_BUS"
  (shape input)
  (at 449.58 179.07 0.0000)
  (effects (font (size 0.889 0.889)) (justify left)))
 (hierarchical_label "BUS_DISABLE"
  (shape input)
  (at 449.58 182.88 0.0000)
  (effects (font (size 0.889 0.889)) (justify left)))
 (text "Upper row: RP -> Amiga. Lower row: Amiga -> RP. Byte enables independent; hardware read/write qualification."
  (exclude_from_sim no)
  (at 223.52 20.32 0.0000)
  (effects (font (size 1.27 1.27))))
 (text "PIO: preload read data/direction, pulse DATA_DRIVE, settle, pulse ACK_REQ. Return GPIO to input between cycles."
  (exclude_from_sim no)
  (at 223.52 259.08 0.0000)
  (effects (font (size 1.27 1.27))))
 (sheet_instances
  (path ""
   (page "1")))
 (embedded_fonts no))
